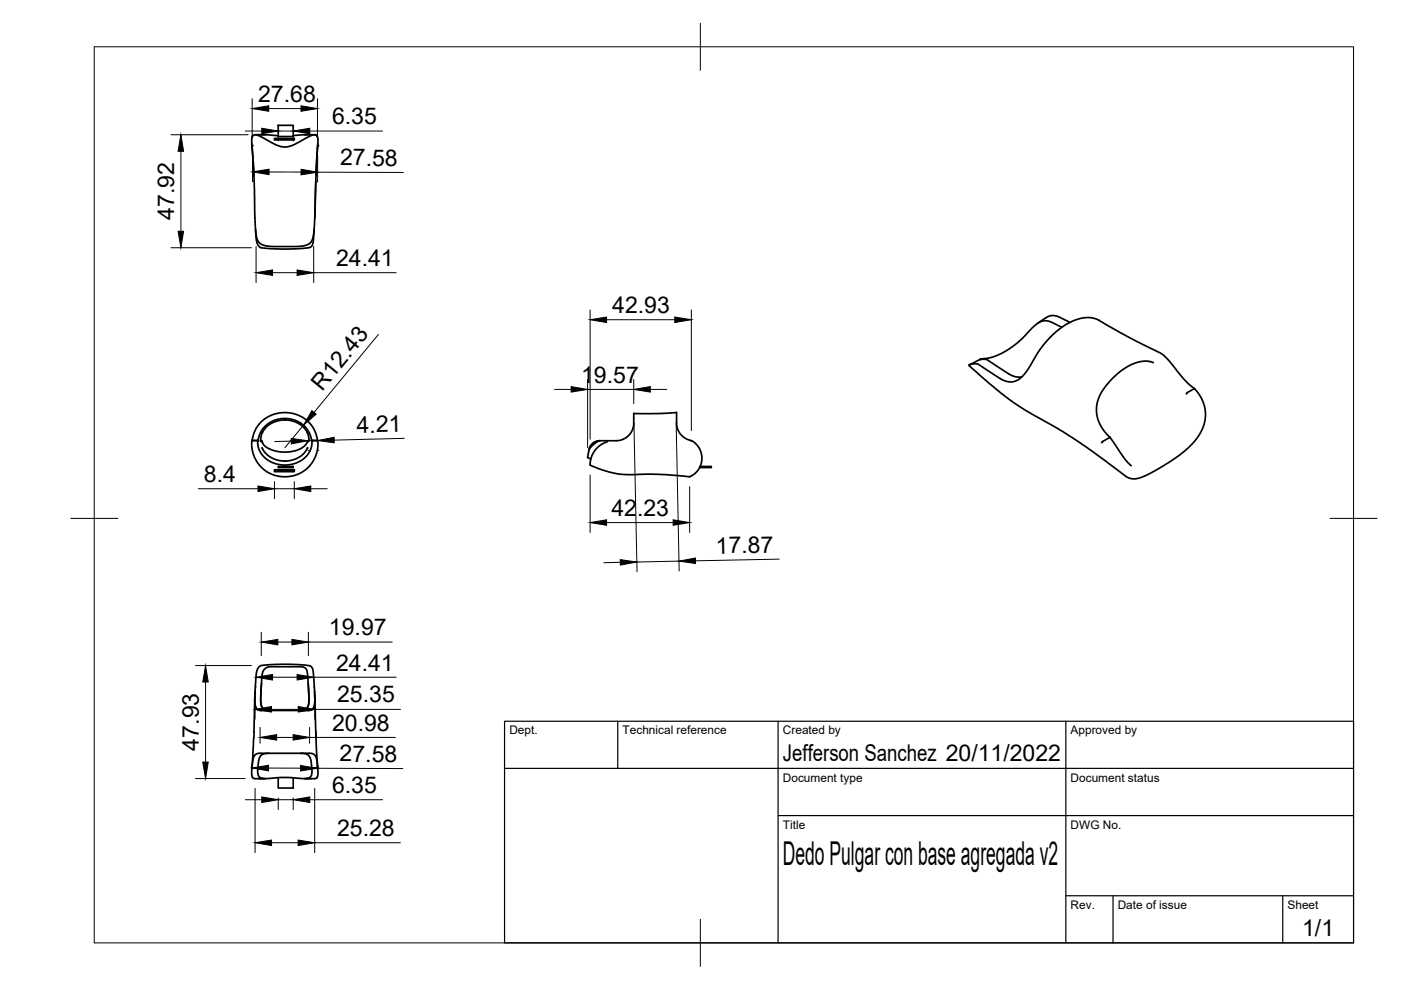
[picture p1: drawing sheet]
<svg xmlns="http://www.w3.org/2000/svg" width="297mm" height="210mm" viewBox="0 0 297 210" stroke-linecap="round" stroke-linejoin="round" font-family="sans-serif">
<!-- layer: Visible -->
<g fill="none" stroke="#000" stroke-width=".36">
<path d="M53.4 30.5l.4 6.8M53.4 30.7v-1.6l.2-.3 .4-.2 1.1 .3 3.6 1.9 1.6 .4 1.6-.3 4-2.1 .9-.2 .4 .2 .2 .4v1.5M53.4 30.8l.5 8.2 .3 9.7 .2 2.2 .4 1.3 .7 .3 3.9 .3 3.8-.1 2.6-.3 .4-.3 .2-.6 .3-5.3M54.1 28.6l4.9 .2M58.2 29.4h4.2v.3h-4.2zM59 26.6h3.2v2.3h-3.2zM66.7 28.6l-4.5 .2M67 38.5l-.3 7.7M67.4 30.8l-.4 5.8-.3 9.6M67.4 30.5l-.4 6.8M54.2 48.6l.3 2 .6 1 1.2 .5 1.7 .2h4.8l2.1-.3 .8-.4 .4-.6 .3-.8 .2-1.6M205.5 77.4l1-.3 .9 .1 5 3.2 1.5 .6a4.1 4.1 0 0 0 3.8-2.4l2.9-4.6 2.5-2.9 2.9-2.3 1.6-.8 1.7-.5 1.6-.2 1.7 .4 7.2 4 4.7 2.4a7.3 7.3 0 0 1 2.8 1.8l3.8 4.6 2.3 2 1.3 1.8 .6 1.7 .3 1.2v1.3l-.3 1.4-.7 1.7-1.2 1.8-1.4 1.5-1.9 1.6-3.2 2.2-2.9 1.6-1.9 .9-1.5 .3h-.9l-.9-.4-7.2-5.4-3.4-2.4-13.3-8-5.2-4.1-4.2-3.7z"/>
<path d="M207.8 76.2l-2.3 1.2M225.1 69.4l-2.8-1.3-.9-.1-.8 .2-1.2 .8-3.5 3.5-2.5 1.8-2.5 1.3-3.1 .6h1.1l.5 .1 5.2 3.4 1 .2h1.1M226.8 68.4l-2.5-1.3-1.3-.2-1 .3-2.1 1.4M244.5 76.9l-1.5-.3-1.3 .1-1.6 .5-1.3 .6-1.4 1.1-1.6 1.4-1.6 1.9-1 1.6a7.4 7.4 0 0 0 2.2 9M53.4 93.4v1.5l.3 1.3 1.1 2.1 .8 1 1.3 .9 1.2 .5 1.3 .3 1.3 .1 1.6-.2 1.2-.5 1.1-.7 1-.9 .8-1 .5-1.1 .4-1.5 .1-1.8h-1.3v1.2l-.4 1-.7 1-.7 .7-1 .7-1.3 .4-1.1 .2h-1.3l-2.2-.7-1.7-1.3-.9-1.7-.1-1.5M53.4 93.4l.5-1.6 .4-1 1.2-1.4 1-.9 1.2-.5 2.4-.5 1.5 .1 1.1 .2 1.5 .7 .8 .6 1 1.1 .6 .9 .8 2.3M53.4 93.4h1.3M53.6 93.4h.9M54.7 93.4l.6-1.8 1.3-1.5 1.7-1 1.9-.4 2.2 .4 1.7 .8 1.2 1.3 .4 1 .4 1.2M55.3 93.4h.2l.5 1.1 .7 .5 1.4 .6 1.9 .3 1.7-.1 1.9-.6 1.1-.7 .5-1.1h.2M55.3 93.4l.2 .3M55.5 94.9l.8 1.2 .9 .8 1.6 .7 1.5 .2"/>
<path d="M55.6 91.6l-.3 1v.8M58.2 99.6h4.2v.4h-4.2zM58.7 99.6l1.3 .2 2-.2M59 98.9h3.2v.2h-3.2zM60.3 89l1.7 .3 1.6 .7 1 .8 .6 1.1M60.3 89l-1.5 .3-1.4 .5-1.2 1-.7 1.1M65.1 91.6l.4 1.3v.5l-.2 .3M65.2 94.9l-.7 1.1-1.1 1-1.5 .6-1.6 .2M66.2 93.4h1M127.2 93.4l-1.3 .5-.6 .5-.2 .5M127.2 93.4l-.6 .1-.8 .4-.6 .7-.3 .8M143.3 87.5l-3.6 .2h-5.3l-.1 2.8-.4 1-.6 .8-.8 .7-1 .4h-4.4l-.6 .3-.9 .7-.7 .9-.3 1.7 .7 .3"/>
<path d="M143.3 87.5h.1M143.3 87.5l.2 2.8 .5 1.4 .9 1 1.8 .8 1.1 .8 .7 1.2 .3 .9v1.5l-.4 1.2-1 1.3-1.2 .7-6.3-.5h-8.1l-3.6-.8-3.1-1.2 .2-1.4 .8-1.6 1.1-1.1 1.6-.8M146.5 93.5h.1M148.4 98.9h2.4v.2h-2.4zM235.4 92.8l-1.8 1M235.4 92.8l2.7 4 1.7 1.9M253.3 82.4l-1.6 .8-.2 .3M53.8 156.4l-.4 6.6M53.9 155.2l-.1 1.2M54 147.5l-.2 7.7M54.1 146.9l-.1 1.9 .2 1.2 .4 .4 .9 .2M54.1 146.5v.4"/>
<path d="M54.8 141.5l.7-.4 4-.3 4.9 .2 1.2 .1 .4 .3 .4 1.1 .3 4.9v1.9l-.3 .9-.4 .3-.6 .1h-10l-.9-.2-.4-.9-.1-2.2 .3-4.3 .2-.9zM55.5 144.9l-.2 3.3 .1 1.4 .2 .4 .4 .4 1.2 .2h.3l-1.2-.1-.5-.3-.3-.3-.2-1 .3-5.8 .2-.9 .6-.6 .7-.2h6.8l.5 .1 .5 .3 .2 .6 .2 1.4 .1 5.5-.2 .7-.4 .4-1.5 .2 1.4-.2 .4-.2 .3-.5 .1-1.5-.2-3.3M57 159.7l-1.2 .2-.6 .5-.3 .8-.2 1.6M63.7 159.7l1.2 .2 .7 .5 .4 1 .1 1.4M66.7 146.5l.1 2.3-.2 1.1-.4 .5-.9 .2M66.7 147.5l.3 9.7 .4 5.8M67 155.2v1.2M53.4 162.8v1.5l.3 .7 2.6 .1M53.4 162.8l.4-2.4 .4-.5 .7-.2 11.3 .1 .4 .2 .4 .5 .4 2.3M53.4 162.8h.1M53.4 162.8h1.3M53.4 162.4v.4"/>
<path d="M54.7 162.8l.1 1.7 .4 .4 .9 .2 3.5-.3 5.6 .2 .5-.2 .3-.4 .1-1.6h1.3M59 164.9v2.2h3.2v-2.2M66.2 162.8h1M67.3 162.4l.1 .4M67.4 162.8v1.5l-.3 .7-.3 .1h-2.3M67.4 162.8h.1"/>
</g>
<g fill="#000">
<circle cx="53.4" cy="30.9" r=".18"/>
<circle cx="67.4" cy="30.9" r=".18"/>
<circle cx="54.5" cy="93.4" r=".18"/>
<circle cx="54.7" cy="93.5" r=".18"/>
<circle cx="66.1" cy="93.5" r=".18"/>
<circle cx="66.2" cy="93.4" r=".18"/>
<circle cx="53.6" cy="162.8" r=".18"/>
<circle cx="54.5" cy="162.8" r=".18"/>
<circle cx="54.7" cy="162.8" r=".18"/>
<circle cx="66.1" cy="162.8" r=".18"/>
<circle cx="66.2" cy="162.8" r=".18"/>
</g>
<!-- layer: BORDER -->
<path d="M20 9.9h267v190h-267zM148.5 4.9v10M15 109.9h10M282 109.9h10M148.5 194.9v10" fill="none" stroke="#000" stroke-width=".21"/>
<!-- layer: TITLEBLOCK -->
<path d="M107 152.9h180v47h-180zM131 152.9v10M165 152.9v47M226 152.9v47M107 162.9h180M165 172.9h122M226 189.9h61M236 189.9v10M272 189.9v10" fill="none" stroke="#000" stroke-width=".25"/>
<!-- layer: FD_Dimensions -->
<g fill="none" stroke="#000" stroke-width=".21">
<path d="M36.2 28.6h16.4M38.4 32.1v16.9M52 27.8h3.5M53.5 20.9v8.3M53.6 32.9l-.1 5.6M57 23h6.8M57 36.5h6.8M59 28.7v1.2M59 27.8h3.2M62.2 28.7v1.2M65.7 27.8h15.4M67.3 20.9v8.3"/>
<path d="M67.3 36.5l18.2 .1M67.4 33l-.1 5.6M36.2 52.5h17.1M54.3 52.3v7.6M57.8 57.8h5.2M66.5 52.3v7.6M66.5 57.8h17.5M80.2 70.9l-13.6 16.6M125.1 65.7v27.4M128.6 67.8h14.5M146.6 65.7v25.6M61.7 93.5l-3.4 .1"/>
<path d="M64.3 90.1l-3.9 4.8M65.3 95.5h.1M67.4 93.4h-2.1M67.4 95.5h.1M85.7 92.9l-14.9 .4M117.6 82.6h3.5M124.6 80.5v14.4M124.6 82.6h9.8M134.4 80.5v5.1M134.4 89.8l.7 31.5M137.9 82.6h3.5M143.4 89.6l.6 31.5"/>
<path d="M42 103.6h12.7M58.2 102.1v3.6M58.2 103.6h4.2M62.4 102.1v3.6M65.9 103.6h3.5M125.1 100.7v12.2M128.6 110.8h14.1M131.5 119.2l-3.5 .1M144 119l-9 .2M146.2 103.2v9.7M165.2 118.5l-17.8 .4M55.4 134v5"/>
<path d="M58.9 136.1h3M65.4 134v5M65.4 136.1h17.8M41.5 141.1h11.8M43.6 144.6v17M54.1 149.6v2.9M54.3 145.6v.1M55.1 154.2v3.4M57.6 150.4h5.6M57.8 143.6h5.2M58.7 156.4h3.4M65.6 154.2v3.4"/>
<path d="M65.6 156.4h18.2M66.5 145.6v.1M66.5 143.6h17.5M66.7 149.6v2.9M66.7 150.4h18.2M41.5 165.1h10.5M52 169.6h3.5M53.4 164.9h.1M54.1 167.2v13.6M56.9 162.8l6.8 .1M57.6 178.7h5.6M59 169.2v2.5"/>
<path d="M59 169.6h3.2M62.2 169.2v2.5M65.7 169.6h15.4M66.7 167.2v13.6M66.7 178.7h18.2M67.2 164.9v.1M67.2 162.9l18.2 .1"/>
</g>
<g fill="#000" stroke="#000" stroke-width=".21">
<path d="M38.4 28.6l.5 3.5h-1.1zM55.5 27.2l3.5 .6-3.5 .6zM53.5 23l3.5-.6v1.2zM53.5 36.4l3.5-.5v1.1zM63.8 22.4l3.5 .6-3.5 .6zM63.8 35.9l3.5 .6-3.5 .6zM62.2 27.8l3.5-.6v1.2zM37.8 49h1.1l-.5 3.5zM54.3 57.8l3.5-.6v1.2zM63 57.2l3.5 .6-3.5 .6zM125.1 67.8l3.5-.6v1.2zM143.1 67.2l3.5 .6-3.5 .6z"/>
<path d="M61.7 93l3.6 .4-3.5 .7zM66.1 87.1l.9 .7-2.7 2.3zM67.4 93.4l3.4-.7 .1 1.2zM121.1 82l3.5 .6-3.5 .5zM134.4 82.6l3.5-.6v1.1zM54.7 103l3.5 .6-3.5 .6zM62.4 103.6l3.5-.6v1.2zM125.1 110.8l3.5-.6v1.2zM131.5 118.7l3.5 .5-3.5 .6zM142.7 110.2l3.5 .6-3.5 .6zM144 119l3.4-.7 .1 1.2zM55.4 136.1l3.5-.5v1.1z"/>
<path d="M61.9 135.6l3.5 .5-3.5 .6zM43.6 141.1l.6 3.5h-1.2zM54.1 150.4l3.5-.6v1.2zM54.3 143.6l3.5-.6v1.2zM55.1 156.4l3.6-.6v1.1zM62.1 155.8l3.5 .6-3.5 .5zM63 143l3.5 .6-3.5 .6zM63.2 149.8l3.5 .6-3.5 .6zM43 161.6h1.2l-.6 3.5zM55.5 169l3.5 .6-3.5 .6zM53.4 162.8l3.5-.5v1.1zM54.1 178.7l3.5-.6v1.2z"/>
<path d="M63.2 178.1l3.5 .6-3.5 .6zM63.7 162.3l3.5 .6-3.5 .6zM62.2 169.6l3.5-.6v1.2z"/>
</g>
<text font-size="7" x="166" y="183.4">Dedo Pulgar con base agregada v2</text>
<g font-size="4.9">
<text x="54.7" y="21.6">27.68</text>
<text x="70.4" y="26.3">6.35</text>
<text x="72.1" y="35.1">27.58</text>
<text x="36.9" y="46.6" transform="rotate(-90 36.9 46.6)">47.92</text>
<text x="71.2" y="56.4">24.41</text>
<text x="129.8" y="66.3">42.93</text>
<text x="68.3" y="83" transform="rotate(-50 68.3 83)">R12.43</text>
<text x="123.2" y="81.1">19.57</text>
<text x="75.6" y="91.8" transform="rotate(-1 75.6 91.8)">4.21</text>
<text x="43.2" y="102.2">8.4</text>
<text x="129.6" y="109.3">42.23</text>
<text x="151.8" y="117.4" transform="rotate(-1 151.8 117.4)">17.87</text>
<text x="69.7" y="134.7">19.97</text>
<text x="71.2" y="142.2">24.41</text>
<text x="71.5" y="148.9">25.35</text>
<text x="70.4" y="154.9">20.98</text>
<text x="42.1" y="159.1" transform="rotate(-90 42.1 159.1)">47.93</text>
<text x="72" y="161.5">27.58</text>
<text x="166" y="161.4">Jefferson Sanchez 20/11/2022</text>
<text x="70.4" y="168.1">6.35</text>
<text x="71.5" y="177.2">25.28</text>
<text x="276.1" y="198.6">1/1</text>
</g>
<g font-size="2.5">
<text x="108" y="155.7">Dept.</text>
<text x="132" y="155.7">Technical reference</text>
<text x="166" y="155.7">Created by</text>
<text x="227" y="155.7">Approved by</text>
<text x="166" y="165.7">Document type</text>
<text x="227" y="165.7">Document status</text>
<text x="166" y="175.7">Title</text>
<text x="227" y="175.7">DWG No.</text>
<text x="227" y="192.7">Rev.</text>
<text x="237" y="192.7">Date of issue</text>
<text x="273" y="192.7">Sheet</text>
</g>
</svg>
